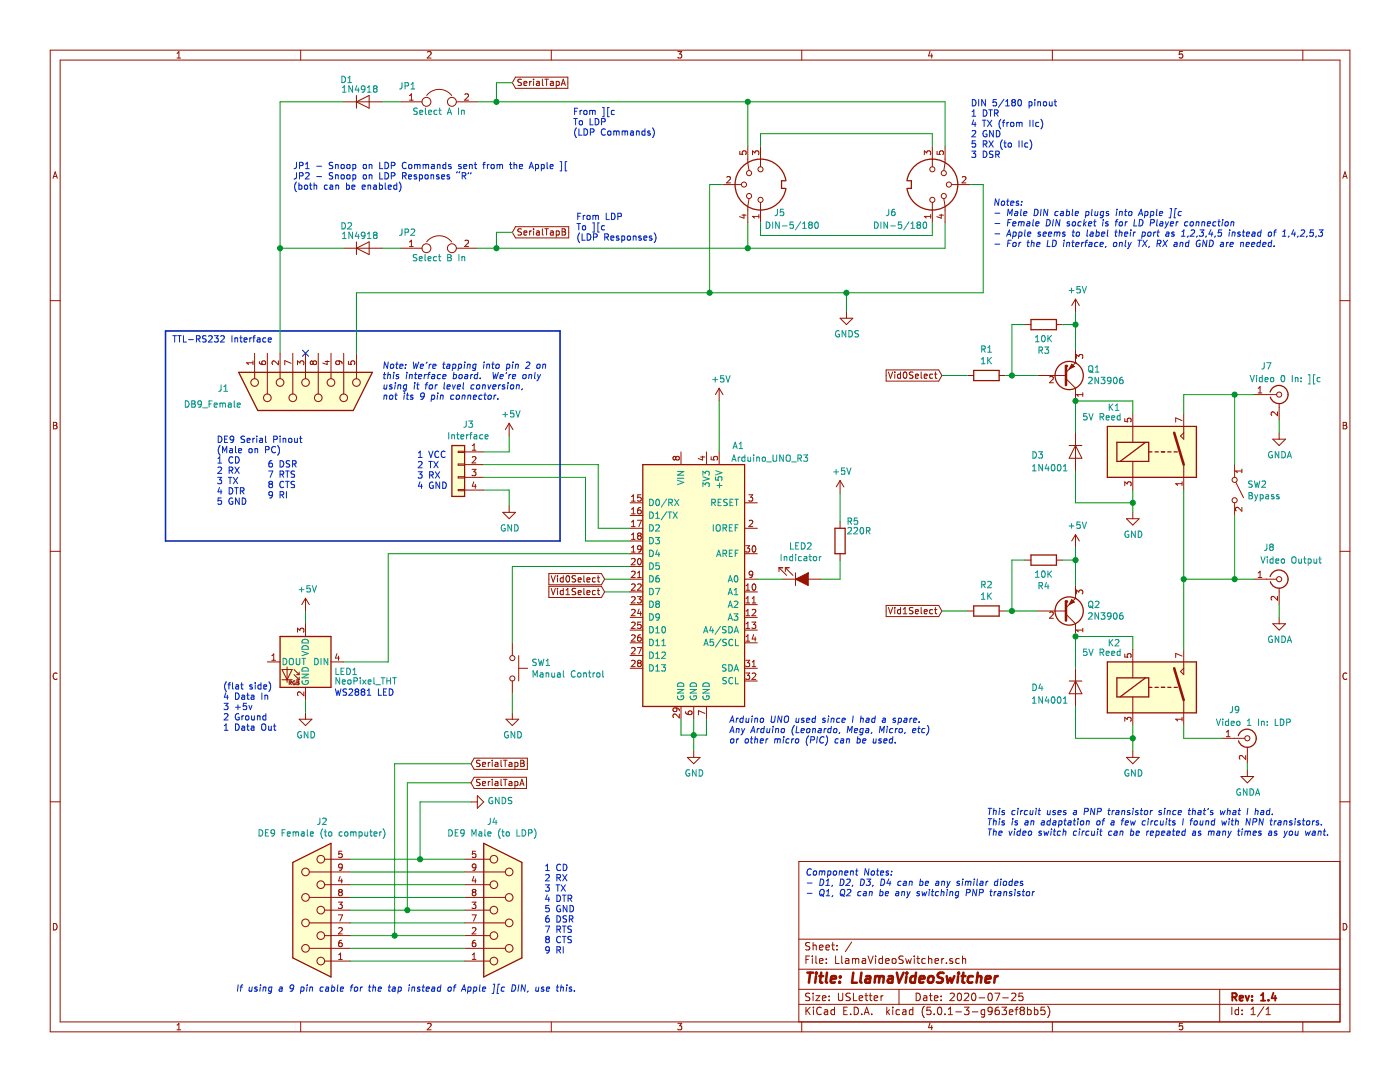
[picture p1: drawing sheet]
EESchema Schematic File Version 4
LIBS:LlamaVideoSwitcher-cache
EELAYER 26 0
EELAYER END
$Descr USLetter 11000 8500
encoding utf-8
Sheet 1 1
Title "LlamaVideoSwitcher"
Date "2020-07-25"
Rev "1.4"
Comp ""
Comment1 ""
Comment2 ""
Comment3 ""
Comment4 ""
$EndDescr
$Comp
L MCU_Module:Arduino_UNO_R3 A1
U 1 1
P 5450 4550
F 0 "A1" H 5800 5600 50  0000 C CNN
F 1 "Arduino_UNO_R3" H 6050 5500 50  0000 C CNN
F 2 "Module:Arduino_UNO_R3" H 5600 3500 50  0001 L CNN
F 3 "https://www.arduino.cc/en/Main/arduinoBoardUno" H 5250 5600 50  0001 C CNN
	1    5450 4550
	1    0    0    -1  
$EndComp
$Comp
L Connector:DIN-5_180degree J5
U 1 1
P 5975 1450
F 0 "J5" V 5750 1300 50  0000 C CNN
F 1 "DIN-5/180" V 5650 1200 50  0000 C CNN
F 2 "" H 5975 1450 50  0001 C CNN
F 3 "http://www.mouser.com/ds/2/18/40_c091_abd_e-75918.pdf" H 5975 1450 50  0001 C CNN
	1    5975 1450
	0    -1   -1   0   
$EndComp
Text Notes 7625 1250 0    50   ~ 0
DIN 5/180 pinout\n1 DTR\n4 TX (from IIc)\n2 GND\n5 RX (to IIc)\n3 DSR
Text Notes 7800 1950 0    50   Italic 0
Notes:\n- Male DIN cable plugs into Apple ][c\n- Female DIN socket is for LD Player connection\n- Apple seems to label their port as 1,2,3,4,5 instead of 1,4,2,5,3\n- For the LD interface, only TX, RX and GND are needed.
$Comp
L Connector:DIN-5_180degree J6
U 1 1
P 7325 1450
F 0 "J6" V 7100 1125 50  0000 C CNN
F 1 "DIN-5/180" V 7000 1200 50  0000 C CNN
F 2 "" H 7325 1450 50  0001 C CNN
F 3 "http://www.mouser.com/ds/2/18/40_c091_abd_e-75918.pdf" H 7325 1450 50  0001 C CNN
	1    7325 1450
	0    1    -1   0   
$EndComp
Wire Wire Line
	7725 1450 7725 2300
$Comp
L power:+5V #PWR08
U 1 1
P 5650 3150
F 0 "#PWR08" H 5650 3000 50  0001 C CNN
F 1 "+5V" H 5665 3323 50  0000 C CNN
F 2 "" H 5650 3150 50  0001 C CNN
F 3 "" H 5650 3150 50  0001 C CNN
	1    5650 3150
	1    0    0    -1  
$EndComp
Wire Wire Line
	5650 3550 5650 3150
$Comp
L power:GND #PWR07
U 1 1
P 5450 5900
F 0 "#PWR07" H 5450 5650 50  0001 C CNN
F 1 "GND" H 5455 5727 50  0000 C CNN
F 2 "" H 5450 5900 50  0001 C CNN
F 3 "" H 5450 5900 50  0001 C CNN
	1    5450 5900
	1    0    0    -1  
$EndComp
Wire Wire Line
	5350 5650 5350 5775
Wire Wire Line
	5350 5775 5450 5775
Wire Wire Line
	5550 5775 5550 5650
Wire Wire Line
	5450 5650 5450 5775
Connection ~ 5450 5775
Wire Wire Line
	5450 5775 5550 5775
Wire Wire Line
	5450 5775 5450 5900
$Comp
L Connector_Generic:Conn_01x04 J3
U 1 1
P 3600 3650
F 0 "J3" H 3520 3967 50  0000 C CNN
F 1 "Interface" H 3520 3876 50  0000 C CNN
F 2 "" H 3600 3650 50  0001 C CNN
F 3 "~" H 3600 3650 50  0001 C CNN
	1    3600 3650
	-1   0    0    -1  
$EndComp
Text Notes 3275 3850 0    50   ~ 0
1 VCC\n2 TX\n3 RX\n4 GND
$Comp
L power:+5V #PWR03
U 1 1
P 4000 3425
F 0 "#PWR03" H 4000 3275 50  0001 C CNN
F 1 "+5V" H 4015 3598 50  0000 C CNN
F 2 "" H 4000 3425 50  0001 C CNN
F 3 "" H 4000 3425 50  0001 C CNN
	1    4000 3425
	1    0    0    -1  
$EndComp
Wire Wire Line
	4000 3425 4000 3550
Wire Wire Line
	4000 3550 3800 3550
$Comp
L power:GND #PWR04
U 1 1
P 4000 3975
F 0 "#PWR04" H 4000 3725 50  0001 C CNN
F 1 "GND" H 4005 3802 50  0000 C CNN
F 2 "" H 4000 3975 50  0001 C CNN
F 3 "" H 4000 3975 50  0001 C CNN
	1    4000 3975
	1    0    0    -1  
$EndComp
Wire Wire Line
	4000 3975 4000 3850
Wire Wire Line
	4000 3850 3800 3850
Text Notes 1350 2700 0    50   ~ 0
TTL-RS232 Interface
$Comp
L Connector:DB9_Female J1
U 1 1
P 2400 3075
F 0 "J1" V 2375 3675 50  0000 L CNN
F 1 "DB9_Female" V 2500 3575 50  0000 L CNN
F 2 "" H 2400 3075 50  0001 C CNN
F 3 " ~" H 2400 3075 50  0001 C CNN
	1    2400 3075
	0    -1   1    0   
$EndComp
Text Notes 1700 3975 0    50   ~ 0
DE9 Serial Pinout\n(Male on PC)\n1 CD\n2 RX\n3 TX\n4 DTR\n5 GND
$Comp
L Connector:Conn_Coaxial J7
U 1 1
P 10050 3100
F 0 "J7" H 9950 3325 50  0000 C CNN
F 1 "Video 0 In: ][c" H 10100 3225 50  0000 C CNN
F 2 "" H 10050 3100 50  0001 C CNN
F 3 " ~" H 10050 3100 50  0001 C CNN
	1    10050 3100
	1    0    0    -1  
$EndComp
$Comp
L Device:R R1
U 1 1
P 7750 2950
F 0 "R1" V 7543 2950 50  0000 C CNN
F 1 "1K" V 7634 2950 50  0000 C CNN
F 2 "" V 7680 2950 50  0001 C CNN
F 3 "~" H 7750 2950 50  0001 C CNN
	1    7750 2950
	0    1    1    0   
$EndComp
$Comp
L Connector:Conn_Coaxial J8
U 1 1
P 10050 4550
F 0 "J8" H 9925 4800 50  0000 L CNN
F 1 "Video Output" H 9900 4700 50  0000 L CNN
F 2 "" H 10050 4550 50  0001 C CNN
F 3 " ~" H 10050 4550 50  0001 C CNN
	1    10050 4550
	1    0    0    -1  
$EndComp
Text GLabel 7400 2950 0    50   Input ~ 0
Vid0Select
Text GLabel 7400 4800 0    50   Input ~ 0
Vid1Select
Text GLabel 4750 4550 0    50   Input ~ 0
Vid0Select
Text GLabel 4750 4650 0    50   Input ~ 0
Vid1Select
Wire Wire Line
	4750 4650 4950 4650
Wire Wire Line
	4950 4150 4700 4150
Wire Wire Line
	4700 4150 4700 3650
Wire Wire Line
	3800 3650 4700 3650
Wire Wire Line
	4600 4250 4600 3750
$Comp
L power:+5V #PWR01
U 1 1
P 2400 4800
F 0 "#PWR01" H 2400 4650 50  0001 C CNN
F 1 "+5V" H 2415 4973 50  0000 C CNN
F 2 "" H 2400 4800 50  0001 C CNN
F 3 "" H 2400 4800 50  0001 C CNN
	1    2400 4800
	1    0    0    -1  
$EndComp
Wire Wire Line
	2400 4800 2400 4900
Wire Wire Line
	2400 5500 2400 5600
$Comp
L power:GND #PWR02
U 1 1
P 2400 5600
F 0 "#PWR02" H 2400 5350 50  0001 C CNN
F 1 "GND" H 2405 5427 50  0000 C CNN
F 2 "" H 2400 5600 50  0001 C CNN
F 3 "" H 2400 5600 50  0001 C CNN
	1    2400 5600
	1    0    0    -1  
$EndComp
Wire Wire Line
	2700 5200 3050 5200
Wire Wire Line
	3050 5200 3050 4350
$Comp
L Switch:SW_Push SW1
U 1 1
P 4025 5250
F 0 "SW1" V 3979 5398 50  0000 L CNN
F 1 "Manual Control" V 4070 5398 50  0000 L CNN
F 2 "" H 4025 5450 50  0001 C CNN
F 3 "" H 4025 5450 50  0001 C CNN
	1    4025 5250
	0    1    1    0   
$EndComp
$Comp
L power:GND #PWR05
U 1 1
P 4025 5600
F 0 "#PWR05" H 4025 5350 50  0001 C CNN
F 1 "GND" H 4030 5427 50  0000 C CNN
F 2 "" H 4025 5600 50  0001 C CNN
F 3 "" H 4025 5600 50  0001 C CNN
	1    4025 5600
	1    0    0    -1  
$EndComp
Wire Wire Line
	4025 5600 4025 5450
Text Notes 3000 3150 0    50   Italic 0
Note: We’re tapping into pin 2 on \nthis interface board.  We’re only\nusing it for level conversion, \nnot its 9 pin connector.
Wire Bus Line
	1300 2600 4400 2600
Wire Bus Line
	4400 4250 1300 4250
Wire Wire Line
	4025 4450 4025 5050
Text Notes 1750 5750 0    50   ~ 0
(flat side)\n4 Data In\n3 +5v\n2 Ground\n1 Data Out
Text Notes 2625 5475 0    50   ~ 0
WS2881 LED
$Comp
L LED:NeoPixel_THT LED1
U 1 1
P 2400 5200
F 0 "LED1" H 2175 5125 50  0000 R CNN
F 1 "NeoPixel_THT" H 2175 5050 50  0000 R CNN
F 2 "" H 2450 4900 50  0001 L TNN
F 3 "https://www.adafruit.com/product/1938" H 2500 4825 50  0001 L TNN
	1    2400 5200
	-1   0    0    -1  
$EndComp
$Comp
L Connector:DB9_Female J2
U 1 1
P 2450 7150
F 0 "J2" H 2370 6458 50  0000 C CNN
F 1 "DE9 Female (to computer)" H 2370 6549 50  0000 C CNN
F 2 "" H 2450 7150 50  0001 C CNN
F 3 " ~" H 2450 7150 50  0001 C CNN
	1    2450 7150
	-1   0    0    1   
$EndComp
$Comp
L Connector:DB9_Female J4
U 1 1
P 3950 7150
F 0 "J4" H 3869 6458 50  0000 C CNN
F 1 "DE9 Male (to LDP)" H 3869 6549 50  0000 C CNN
F 2 "" H 3950 7150 50  0001 C CNN
F 3 " ~" H 3950 7150 50  0001 C CNN
	1    3950 7150
	1    0    0    1   
$EndComp
Wire Wire Line
	2750 7150 3200 7150
Wire Wire Line
	3200 7150 3200 6150
Wire Wire Line
	3200 6150 3700 6150
Text GLabel 3700 6150 2    50   Input ~ 0
SerialTapA
Text Notes 4275 7500 0    50   ~ 0
1 CD\n2 RX\n3 TX\n4 DTR\n5 GND\n6 DSR\n7 RTS\n8 CTS\n9 RI
Wire Wire Line
	2750 6750 3300 6750
Wire Wire Line
	3300 6750 3300 6300
Wire Wire Line
	3300 6300 3700 6300
Connection ~ 3300 6750
Wire Wire Line
	3300 6750 3650 6750
Wire Wire Line
	3200 7150 3650 7150
Connection ~ 3200 7150
Wire Wire Line
	3650 7350 3100 7350
Wire Wire Line
	2750 6850 3650 6850
Wire Wire Line
	3650 6950 2750 6950
Wire Wire Line
	2750 7050 3650 7050
Wire Wire Line
	3650 7250 2750 7250
Wire Wire Line
	2750 7450 3650 7450
Wire Wire Line
	3650 7550 2750 7550
Text Notes 1850 7800 0    50   Italic 0
If using a 9 pin cable for the tap instead of Apple ][c DIN, use this.
$Comp
L Device:Q_PNP_CBE Q1
U 1 1
P 8350 2950
F 0 "Q1" H 8541 2904 50  0000 L CNN
F 1 "2N3906" H 8541 2995 50  0000 L CNN
F 2 "" H 8550 3050 50  0001 C CNN
F 3 "~" H 8350 2950 50  0001 C CNN
	1    8350 2950
	1    0    0    1   
$EndComp
$Comp
L Device:D D3
U 1 1
P 8450 3550
F 0 "D3" V 8475 3200 50  0000 L CNN
F 1 "1N4001" V 8575 3200 50  0000 L CNN
F 2 "" H 8450 3550 50  0001 C CNN
F 3 "~" H 8450 3550 50  0001 C CNN
	1    8450 3550
	0    1    1    0   
$EndComp
$Comp
L Relay:MSxx-1Axx-75 K1
U 1 1
P 9100 3550
F 0 "K1" H 8700 3900 50  0000 L CNN
F 1 "5V Reed" H 8500 3825 50  0000 L CNN
F 2 "Relay_THT:Relay_SPST_StandexMeder_MS_Form1AB" H 9450 3500 50  0001 L CNN
F 3 "https://standexelectronics.com/de/produkte/ms-reed-relais/" H 9100 3550 50  0001 C CNN
	1    9100 3550
	1    0    0    -1  
$EndComp
Wire Wire Line
	9300 3100 9300 3250
Wire Wire Line
	9300 3850 9300 4550
$Comp
L power:GND #PWR011
U 1 1
P 8900 4025
F 0 "#PWR011" H 8900 3775 50  0001 C CNN
F 1 "GND" H 8905 3852 50  0000 C CNN
F 2 "" H 8900 4025 50  0001 C CNN
F 3 "" H 8900 4025 50  0001 C CNN
	1    8900 4025
	1    0    0    -1  
$EndComp
Wire Wire Line
	8900 3850 8900 3950
Wire Wire Line
	8450 3700 8450 3950
Wire Wire Line
	8450 3950 8900 3950
Wire Wire Line
	8450 3400 8450 3150
Wire Wire Line
	8450 3150 8900 3150
Wire Wire Line
	8900 3150 8900 3250
Connection ~ 8450 3150
Wire Wire Line
	8150 2950 7950 2950
Wire Wire Line
	7600 2950 7400 2950
$Comp
L power:+5V #PWR09
U 1 1
P 8450 2450
F 0 "#PWR09" H 8450 2300 50  0001 C CNN
F 1 "+5V" H 8465 2623 50  0000 C CNN
F 2 "" H 8450 2450 50  0001 C CNN
F 3 "" H 8450 2450 50  0001 C CNN
	1    8450 2450
	1    0    0    -1  
$EndComp
Wire Wire Line
	2800 2775 2800 2300
$Comp
L Device:R R3
U 1 1
P 8200 2550
F 0 "R3" V 7993 2550 50  0000 C CNN
F 1 "10K" V 8084 2550 50  0000 C CNN
F 2 "" V 8130 2550 50  0001 C CNN
F 3 "~" H 8200 2550 50  0001 C CNN
	1    8200 2550
	0    -1   -1   0   
$EndComp
Wire Wire Line
	8350 2550 8450 2550
Wire Wire Line
	8450 2450 8450 2550
Connection ~ 8450 2550
Wire Wire Line
	8450 2550 8450 2750
Wire Wire Line
	8050 2550 7950 2550
Wire Wire Line
	7950 2550 7950 2950
Connection ~ 7950 2950
Wire Wire Line
	7950 2950 7900 2950
Wire Wire Line
	9300 3100 9700 3100
Wire Wire Line
	10050 3300 10050 3400
$Comp
L power:GNDA #PWR013
U 1 1
P 10050 3400
F 0 "#PWR013" H 10050 3150 50  0001 C CNN
F 1 "GNDA" H 10055 3227 50  0000 C CNN
F 2 "" H 10050 3400 50  0001 C CNN
F 3 "" H 10050 3400 50  0001 C CNN
	1    10050 3400
	1    0    0    -1  
$EndComp
$Comp
L Connector:Conn_Coaxial J9
U 1 1
P 9800 5800
F 0 "J9" H 9700 6025 50  0000 C CNN
F 1 "Video 1 In: LDP" H 9850 5925 50  0000 C CNN
F 2 "" H 9800 5800 50  0001 C CNN
F 3 " ~" H 9800 5800 50  0001 C CNN
	1    9800 5800
	1    0    0    -1  
$EndComp
$Comp
L Device:R R2
U 1 1
P 7750 4800
F 0 "R2" V 7543 4800 50  0000 C CNN
F 1 "1K" V 7634 4800 50  0000 C CNN
F 2 "" V 7680 4800 50  0001 C CNN
F 3 "~" H 7750 4800 50  0001 C CNN
	1    7750 4800
	0    1    1    0   
$EndComp
$Comp
L Device:Q_PNP_CBE Q2
U 1 1
P 8350 4800
F 0 "Q2" H 8541 4754 50  0000 L CNN
F 1 "2N3906" H 8541 4845 50  0000 L CNN
F 2 "" H 8550 4900 50  0001 C CNN
F 3 "~" H 8350 4800 50  0001 C CNN
	1    8350 4800
	1    0    0    1   
$EndComp
$Comp
L Device:D D4
U 1 1
P 8450 5400
F 0 "D4" V 8450 5050 50  0000 L CNN
F 1 "1N4001" V 8550 5050 50  0000 L CNN
F 2 "" H 8450 5400 50  0001 C CNN
F 3 "~" H 8450 5400 50  0001 C CNN
	1    8450 5400
	0    1    1    0   
$EndComp
$Comp
L Relay:MSxx-1Axx-75 K2
U 1 1
P 9100 5400
F 0 "K2" H 8700 5750 50  0000 L CNN
F 1 "5V Reed" H 8500 5675 50  0000 L CNN
F 2 "Relay_THT:Relay_SPST_StandexMeder_MS_Form1AB" H 9450 5350 50  0001 L CNN
F 3 "https://standexelectronics.com/de/produkte/ms-reed-relais/" H 9100 5400 50  0001 C CNN
	1    9100 5400
	1    0    0    -1  
$EndComp
$Comp
L power:GND #PWR012
U 1 1
P 8900 5900
F 0 "#PWR012" H 8900 5650 50  0001 C CNN
F 1 "GND" H 8905 5727 50  0000 C CNN
F 2 "" H 8900 5900 50  0001 C CNN
F 3 "" H 8900 5900 50  0001 C CNN
	1    8900 5900
	1    0    0    -1  
$EndComp
Wire Wire Line
	8450 5550 8450 5800
Wire Wire Line
	8450 5800 8900 5800
Wire Wire Line
	8450 5250 8450 5000
Wire Wire Line
	8450 5000 8900 5000
Wire Wire Line
	8900 5000 8900 5100
Connection ~ 8450 5000
Wire Wire Line
	8150 4800 7950 4800
Wire Wire Line
	7600 4800 7400 4800
$Comp
L power:+5V #PWR010
U 1 1
P 8450 4300
F 0 "#PWR010" H 8450 4150 50  0001 C CNN
F 1 "+5V" H 8465 4473 50  0000 C CNN
F 2 "" H 8450 4300 50  0001 C CNN
F 3 "" H 8450 4300 50  0001 C CNN
	1    8450 4300
	1    0    0    -1  
$EndComp
$Comp
L Device:R R4
U 1 1
P 8200 4400
F 0 "R4" V 7993 4400 50  0000 C CNN
F 1 "10K" V 8084 4400 50  0000 C CNN
F 2 "" V 8130 4400 50  0001 C CNN
F 3 "~" H 8200 4400 50  0001 C CNN
	1    8200 4400
	0    -1   -1   0   
$EndComp
Wire Wire Line
	8350 4400 8450 4400
Wire Wire Line
	8450 4300 8450 4400
Connection ~ 8450 4400
Wire Wire Line
	8450 4400 8450 4600
Wire Wire Line
	8050 4400 7950 4400
Wire Wire Line
	7950 4400 7950 4800
Connection ~ 7950 4800
Wire Wire Line
	7950 4800 7900 4800
Wire Wire Line
	9800 6000 9800 6050
$Comp
L power:GNDA #PWR015
U 1 1
P 9800 6050
F 0 "#PWR015" H 9800 5800 50  0001 C CNN
F 1 "GNDA" H 9805 5877 50  0000 C CNN
F 2 "" H 9800 6050 50  0001 C CNN
F 3 "" H 9800 6050 50  0001 C CNN
	1    9800 6050
	1    0    0    -1  
$EndComp
Wire Wire Line
	9300 5700 9300 5800
Wire Wire Line
	9300 5800 9600 5800
$Comp
L power:GNDA #PWR014
U 1 1
P 10050 4850
F 0 "#PWR014" H 10050 4600 50  0001 C CNN
F 1 "GNDA" H 10055 4677 50  0000 C CNN
F 2 "" H 10050 4850 50  0001 C CNN
F 3 "" H 10050 4850 50  0001 C CNN
	1    10050 4850
	1    0    0    -1  
$EndComp
Wire Wire Line
	10050 4750 10050 4850
Connection ~ 8900 3950
Connection ~ 9300 4550
$Comp
L Device:Jumper JP1
U 1 1
P 3450 800
F 0 "JP1" H 3200 925 50  0000 C CNN
F 1 "Select A In" H 3450 725 50  0000 C CNN
F 2 "" H 3450 800 50  0001 C CNN
F 3 "~" H 3450 800 50  0001 C CNN
	1    3450 800 
	1    0    0    -1  
$EndComp
$Comp
L Device:D D1
U 1 1
P 2850 800
F 0 "D1" H 2775 975 50  0000 R CNN
F 1 "1N4918" H 2975 900 50  0000 R CNN
F 2 "" H 2850 800 50  0001 C CNN
F 3 "~" H 2850 800 50  0001 C CNN
	1    2850 800 
	1    0    0    -1  
$EndComp
Wire Bus Line
	1300 4250 1300 2600
Wire Bus Line
	4400 2600 4400 4250
Wire Wire Line
	4950 4250 4600 4250
Wire Wire Line
	4950 4450 4025 4450
Wire Wire Line
	4950 4550 4750 4550
Wire Wire Line
	3050 4350 4950 4350
$Comp
L Device:Jumper JP2
U 1 1
P 3450 1950
F 0 "JP2" H 3200 2075 50  0000 C CNN
F 1 "Select B In" H 3450 1875 50  0000 C CNN
F 2 "" H 3450 1950 50  0001 C CNN
F 3 "~" H 3450 1950 50  0001 C CNN
	1    3450 1950
	1    0    0    -1  
$EndComp
$Comp
L Device:D D2
U 1 1
P 2850 1950
F 0 "D2" H 2775 2125 50  0000 R CNN
F 1 "1N4918" H 2975 2050 50  0000 R CNN
F 2 "" H 2850 1950 50  0001 C CNN
F 3 "~" H 2850 1950 50  0001 C CNN
	1    2850 1950
	1    0    0    -1  
$EndComp
Wire Wire Line
	3000 800  3150 800 
Wire Wire Line
	2700 1950 2200 1950
Wire Wire Line
	3000 1950 3150 1950
Wire Wire Line
	7725 1450 7625 1450
Wire Wire Line
	5675 1450 5575 1450
Wire Wire Line
	5975 1750 5975 1850
Wire Wire Line
	5975 1850 7325 1850
Wire Wire Line
	7325 1850 7325 1750
Wire Wire Line
	7425 1750 7425 1950
Wire Wire Line
	7425 1950 5875 1950
Wire Wire Line
	5875 1950 5875 1750
Wire Wire Line
	5975 1150 5975 1050
Wire Wire Line
	5975 1050 7325 1050
Wire Wire Line
	7325 1050 7325 1150
Wire Wire Line
	7425 1150 7425 800 
Wire Wire Line
	7425 800  5875 800 
Wire Wire Line
	5875 800  5875 1150
Wire Wire Line
	3750 800  3900 800 
Wire Wire Line
	2800 2300 5575 2300
Wire Wire Line
	5575 1450 5575 2300
Connection ~ 5575 2300
Wire Wire Line
	5575 2300 6650 2300
Connection ~ 5875 1950
Text GLabel 3700 6000 2    50   Input ~ 0
SerialTapB
Wire Wire Line
	3700 6000 3100 6000
Wire Wire Line
	3100 6000 3100 7350
Connection ~ 3100 7350
Wire Wire Line
	3100 7350 2750 7350
Text GLabel 4025 650  2    50   Input ~ 0
SerialTapA
Wire Wire Line
	2200 800  2700 800 
Text GLabel 4025 1825 2    50   Input ~ 0
SerialTapB
Wire Wire Line
	4025 650  3900 650 
Wire Wire Line
	3900 650  3900 800 
Wire Wire Line
	4025 1825 3900 1825
Wire Wire Line
	3900 1825 3900 1950
Connection ~ 3900 1950
Wire Wire Line
	3900 1950 3750 1950
Connection ~ 3900 800 
Text Notes 2300 1500 0    50   ~ 0
JP1 - Snoop on LDP Commands sent from the Apple ][\nJP2 - Snoop on LDP Responses “R”\n(both can be enabled)
Text Notes 7750 6575 0    50   Italic 0
This circuit uses a PNP transistor since that’s what I had.\nThis is an adaptation of a few circuits I found with NPN transistors.\nThe video switch circuit can be repeated as many times as you want.
Text Notes 5725 5850 0    50   Italic 0
Arduino UNO used since I had a spare.\nAny Arduino (Leonardo, Mega, Micro, etc)\nor other micro (PIC) can be used.
Connection ~ 5875 800 
Text Notes 4500 1075 0    50   ~ 0
From ][c\nTo LDP\n(LDP Commands)
Text Notes 4525 1900 0    50   ~ 0
From LDP\nTo ][c\n(LDP Responses)
Text Notes 2100 3925 0    50   ~ 0
6 DSR\n7 RTS\n8 CTS\n9 RI
Wire Wire Line
	4600 3750 3800 3750
$Comp
L power:GNDS #PWR017
U 1 1
P 6650 2450
F 0 "#PWR017" H 6650 2200 50  0001 C CNN
F 1 "GNDS" H 6655 2277 50  0000 C CNN
F 2 "" H 6650 2450 50  0001 C CNN
F 3 "" H 6650 2450 50  0001 C CNN
	1    6650 2450
	1    0    0    -1  
$EndComp
Wire Wire Line
	6650 2450 6650 2300
Wire Wire Line
	6650 2300 7725 2300
$Comp
L power:GNDS #PWR06
U 1 1
P 3700 6300
F 0 "#PWR06" H 3700 6050 50  0001 C CNN
F 1 "GNDS" V 3705 6172 50  0000 R CNN
F 2 "" H 3700 6300 50  0001 C CNN
F 3 "" H 3700 6300 50  0001 C CNN
	1    3700 6300
	0    -1   -1   0   
$EndComp
Connection ~ 6650 2300
Text Notes 6325 7050 0    50   Italic 0
Component Notes:\n- D1, D2, D3, D4 can be any similar diodes\n- Q1, Q2 can be any switching PNP transistor
Wire Wire Line
	3900 800  5875 800 
NoConn ~ 2400 2775
Connection ~ 2200 1950
Wire Wire Line
	2200 1950 2200 2775
Wire Wire Line
	2200 800  2200 1950
Wire Wire Line
	3900 1950 5875 1950
$Comp
L Device:LED_ALT LED2
U 1 1
P 6300 4550
F 0 "LED2" H 6291 4295 50  0000 C CNN
F 1 "Indicator" H 6291 4386 50  0000 C CNN
F 2 "" H 6300 4550 50  0001 C CNN
F 3 "~" H 6300 4550 50  0001 C CNN
	1    6300 4550
	1    0    0    1   
$EndComp
$Comp
L Device:R R5
U 1 1
P 6600 4250
F 0 "R5" H 6500 4100 50  0000 C CNN
F 1 "220R" H 6450 4175 50  0000 C CNN
F 2 "" V 6530 4250 50  0001 C CNN
F 3 "~" H 6600 4250 50  0001 C CNN
	1    6600 4250
	-1   0    0    1   
$EndComp
$Comp
L power:+5V #PWR016
U 1 1
P 6600 3875
F 0 "#PWR016" H 6600 3725 50  0001 C CNN
F 1 "+5V" H 6615 4048 50  0000 C CNN
F 2 "" H 6600 3875 50  0001 C CNN
F 3 "" H 6600 3875 50  0001 C CNN
	1    6600 3875
	1    0    0    -1  
$EndComp
Wire Wire Line
	6600 3875 6600 4100
Wire Wire Line
	6600 4400 6600 4550
Wire Wire Line
	6600 4550 6450 4550
Wire Wire Line
	6150 4550 5950 4550
Wire Wire Line
	8900 3950 8900 4025
Wire Wire Line
	9300 4550 9300 5100
$Comp
L Switch:SW_SPST SW2
U 1 1
P 9700 3850
F 0 "SW2" V 9654 3948 50  0000 L CNN
F 1 "Bypass" V 9745 3948 50  0000 L CNN
F 2 "" H 9700 3850 50  0001 C CNN
F 3 "" H 9700 3850 50  0001 C CNN
	1    9700 3850
	0    1    1    0   
$EndComp
Wire Wire Line
	9700 3650 9700 3100
Connection ~ 9700 3100
Wire Wire Line
	9700 3100 9850 3100
Wire Wire Line
	9700 4050 9700 4550
Wire Wire Line
	9300 4550 9700 4550
Connection ~ 9700 4550
Wire Wire Line
	9700 4550 9850 4550
Wire Wire Line
	8900 5700 8900 5800
Connection ~ 8900 5800
Wire Wire Line
	8900 5800 8900 5900
$EndSCHEMATC
